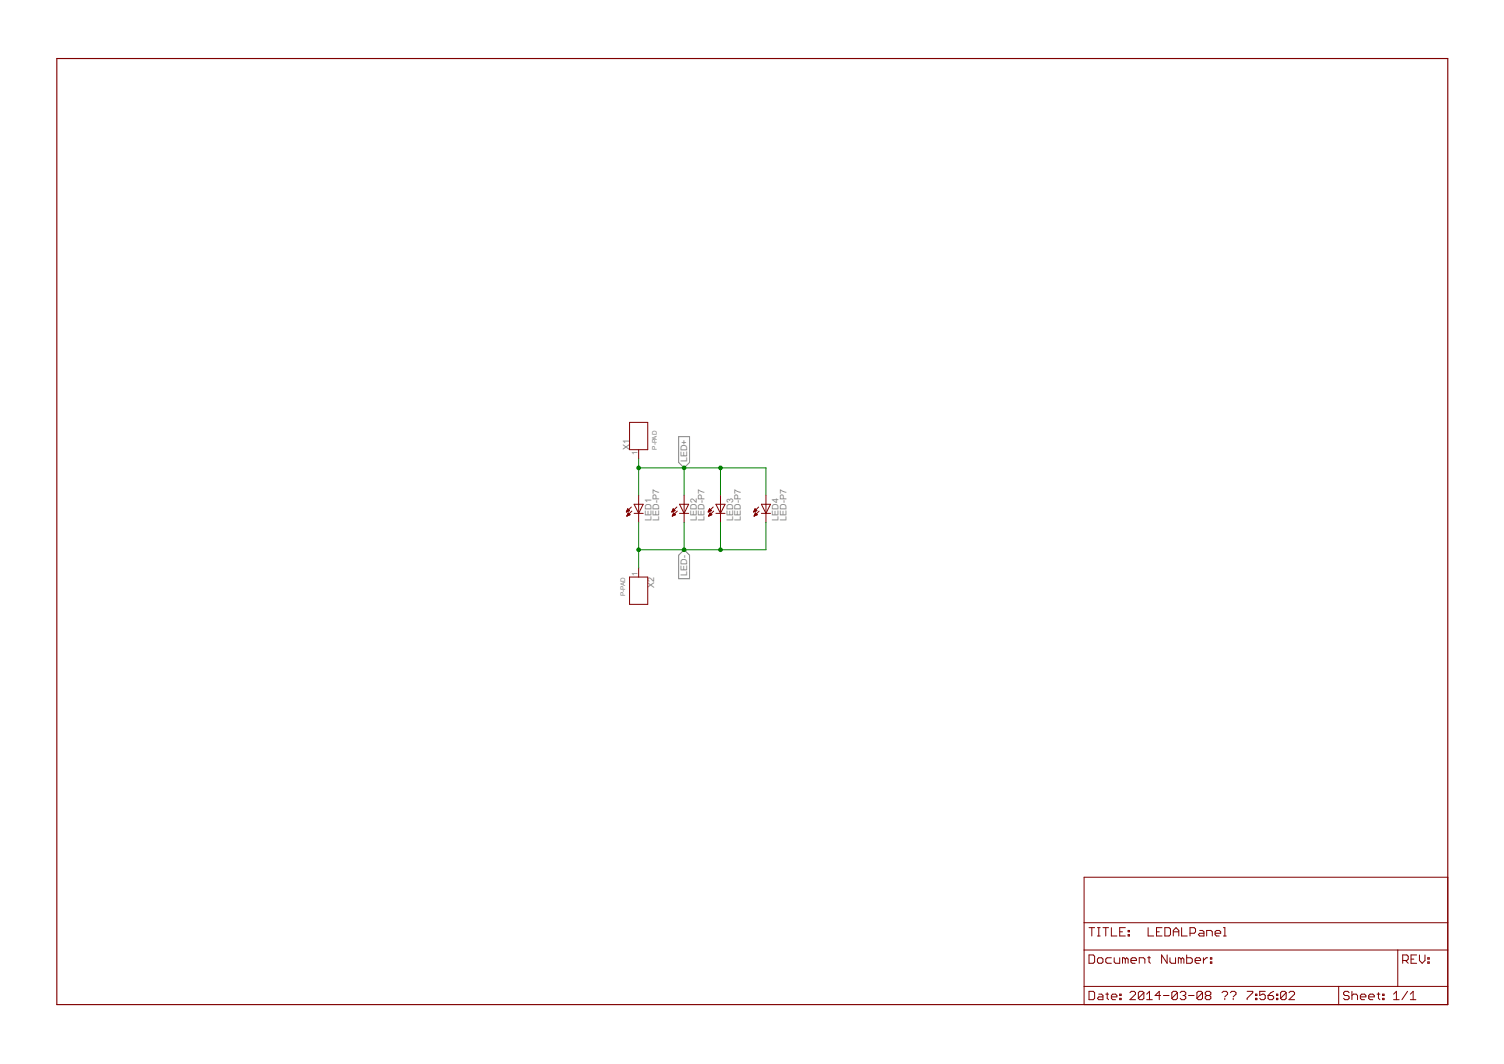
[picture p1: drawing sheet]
<svg xmlns="http://www.w3.org/2000/svg" width="420mm" height="297mm" viewBox="0 0 420 297" stroke-linecap="round" stroke-linejoin="round" font-family="sans-serif">
<path d="M189.6 121.9h3v7.2l-1.5 1.5-1.5-1.5zM189.6 155l1.5-1.5 1.5 1.5v6.6h-3z" fill="none" stroke="#808080" stroke-width=".28"/>
<path d="M15.9 16.3h388.6v264.2h-388.6z" fill="none" stroke="#800000" stroke-width=".32"/>
<g fill="none" stroke="#800000" stroke-width=".28">
<path d="M175.9 117.9h5.1v7.6h-5.1zM178.4 125.5v2.6M178.4 138.2v7.7M191.1 138.2v7.7M201.3 138.2v7.7M214 138.2v7.7M175 142.8h.3M175.1 142.7h.4M175.1 142.6h.7M175.1 144h.1M175.2 142.5h.6M175.2 143.9h.3"/>
<path d="M175.2 142.3h.5M175.2 143.8h.6M175.3 142.2h.2M175.3 143.7h.7M175.3 142.1h.1M175.3 143.6h.6M175.4 142l.5 .6-.9 .3zM175.4 143.4h.3M175.5 143.3h.1M175.5 143.2l.5 .5-.9 .4zM176.4 141.5l-1.4 1.4M176.5 142.7l-1.4 1.4"/>
<path d="M177.1 140.8h2.6l-1.3 2.5zM177.1 143.3h2.6M178.4 158.6v2.5M187.7 142.8h.3M187.8 142.7h.4M187.8 142.6h.7M187.8 144h.1M187.9 142.5h.6M187.9 143.9h.3M187.9 142.3h.5M187.9 143.8h.6M188 143.7h.7"/>
<path d="M188 142.2h.2M188 142.1h.1M188 143.6h.6M188.1 142l.5 .6-.9 .3zM188.1 143.4h.3M188.2 143.3h.1M188.2 143.2l.5 .5-.9 .4zM189.1 141.5l-1.4 1.4M189.2 142.7l-1.4 1.4M189.8 143.3h2.6M189.8 140.8h2.6l-1.3 2.5zM197.9 142.8h.2"/>
<path d="M198 142.7h.4M198 142.6h.7M198 144h.1M198.1 142.5h.5M198.1 143.9h.3M198.1 142.3h.4M198.1 143.8h.5M198.1 143.7h.7M198.2 142.2h.2M198.2 142.1h.1M198.2 143.6h.5M198.2 142l.5 .6-.9 .3z"/>
<path d="M198.2 143.4h.4M198.3 143.3h.2M198.4 143.2l.5 .5-.9 .4zM199.2 141.5l-1.4 1.4M199.4 142.7l-1.4 1.4M200 143.3h2.5M200 140.8h2.5l-1.2 2.5zM210.6 142.8h.2M210.7 142.7h.4M210.7 142.6h.7M210.7 144h.1M210.7 143.9h.4"/>
<path d="M210.8 142.5h.5M210.8 142.3h.4M210.8 143.8h.5M210.8 142.2h.3M210.8 143.7h.7M210.9 142.1h.1M210.9 143.6h.5M210.9 142l.5 .6-.9 .3zM210.9 143.4h.4M211 143.3h.2M211.1 143.2l.5 .5-.9 .4zM211.9 141.5l-1.4 1.4"/>
<path d="M212.1 142.7l-1.4 1.4M212.7 143.3h2.5M212.7 140.8h2.5l-1.2 2.5zM175.9 161.1h5.1v7.6h-5.1zM302.9 244.9h101.6v35.6h-101.6zM302.9 257.6h101.6M304.2 259h1.6M305 259v2.3M306.6 259h.7M307 259v2.3M308.1 259h1.6M308.9 259v2.3"/>
<path d="M310.5 259v2.3h1.5M314.4 259h-1.6v2.3h1.6M315.2 259.8h.3v.3h-.3zM320.7 259v2.3h1.6M324.6 259h-1.5v2.3h1.5M325.4 259h1.2l.4 .4v1.5l-.4 .4h-1.2zM330.1 259v2.3h1.6M335.2 259.8h.7l.4 .3v1.2h-1.1l-.4-.4 .4-.4h1.1M341.8 259h.4v2.3M302.9 265.2h101.6M302.9 275.4h101.6M304.2 266.6h1.2l.4 .4v1.5l-.4 .4h-1.2z"/>
<path d="M304.2 276.8h1.2l.4 .3v1.6l-.4 .4h-1.2zM306.6 267.8l.4-.4h.7l.4 .4v.7l-.4 .4h-.7l-.4-.4zM306.6 261.3h.7M307 277.5h.7l.4 .4v1.2h-1.1l-.4-.4 .4-.4h1.1M308.9 277.5h.8M309.3 277.1v1.6l.4 .4M310.5 278.3h1.5v-.4l-.4-.4h-.7l-.4 .4v.8l.4 .4h.7M310.5 267.4h-1.2l-.4 .4v.7l.4 .4h1.2M311.3 267.4v1.1l.3 .4h1.2v-1.5M312.8 278.7h.4v.4h-.4zM312.8 277.5h.4v.4h-.4zM312.8 260.1h.8"/>
<path d="M314.4 267.8l-.4-.4h-.4v1.5M314.4 267.8l.3-.4 .5 .4v1.1M314.4 267.8v1.1M315.2 260.9h.3v.4h-.3zM315.7 277.1l.4-.3h.7l.4 .3v.4l-1.5 1.6h1.5M315.9 268.1h1.6v-.3l-.4-.4h-.8l-.4 .4v.7l.4 .4h.8M318.3 268.9v-1.5h1.1l.4 .4v1.1M319.6 277.1v1.6l-.4 .4h-.8l-.4-.4M319.6 277.1l-.4-.3h-.8l-.4 .3v1.6M319.6 277.1l-1.6 1.6M320.3 279.1h1.6M320.3 277.5l.8-.7v2.3"/>
<path d="M320.6 267.4h.8M321 267v1.5l.4 .4M323.1 260.1h.7M324.2 277.9h-1.5l1.1-1.1v2.3M325 277.9h1.6M326.1 266.6v2.3l-1.6-2.3v2.3M326.8 267.4v1.1l.4 .4h1.2v-1.5M327.8 260.1h1.5M327.8 261.3v-1.5l.7-.8 .8 .8v1.5M328.9 277.1v1.6l-.4 .4h-.8l-.3-.4M328.9 277.1l-.4-.3h-.8l-.3 .3v1.6M328.9 277.1l-1.5 1.6"/>
<path d="M329.7 277.1l.4-.3h.8l.4 .3v.4l-.4 .4M329.9 267.8l-.3-.4h-.4v1.5M329.9 267.8v1.1M329.9 267.8l.4-.4 .4 .4v1.1M330.5 277.9h.4M330.9 277.9l.4 .4v.4l-.4 .4h-.8l-.4-.4M331.5 266.6v2.3h1.2l.4-.4v-.7l-.4-.4h-1.2M332 277.9h1.6M332.4 260.5h1.2l.4-.4v-.7l-.4-.4h-1.2v2.3M333.9 268.1h1.5v-.3l-.4-.4h-.8l-.3 .4v.7l.3 .4h.8M335.9 277.1v1.6l-.4 .4h-.7l-.4-.4M335.9 277.1l-.4-.3h-.7l-.4 .3v1.6"/>
<path d="M335.9 277.1l-1.5 1.6M336.2 267.4v1.5M337.1 277.9l-.4 .4v.4l.4 .4h.8l.4-.4v-.4l-.4-.4M337.1 277.9l-.4-.4v-.4l.4-.3h.8l.4 .3v.4l-.4 .4M337.1 277.9h.8M337.1 261.3v-1.5h1.2l.4 .3v1.2M337.4 267.4h-.4l-.8 .7M338.1 268.5h.4v.4h-.4zM338.1 267.4h.4v.4h-.4zM339.4 260.5h1.6v-.4l-.4-.3h-.8l-.4 .3v.8l.4 .4h.8M341.4 277.1l.4-.3h.8l.3 .3v.4l-.7 .8M341.8 261.3h.8"/>
<path d="M342.2 278.7v.4M343.7 277.1l.4-.3h.8l.4 .3v.4l-.8 .8M344.5 278.7v.4M348.4 276.8h1.6v.3l-1.6 1.6v.4M350.7 278.7h.4v.4h-.4zM350.7 277.5h.4v.4h-.4zM353.5 276.8h-1.6v1.1l.8-.4h.4l.4 .4v.8l-.4 .4h-.8l-.4-.4M354.2 277.9h1.2l.4 .4v.4l-.4 .4h-.8l-.4-.4zM355.8 276.8l-.8 .3-.8 .8M356.6 278.7h.4v.4h-.4zM356.6 277.5h.4v.4h-.4zM359.3 277.1v1.6l-.4 .4h-.8l-.3-.4"/>
<path d="M359.3 277.1l-.4-.3h-.8l-.3 .3v1.6M359.3 277.1l-1.5 1.6M360.1 277.1l.4-.3h.8l.4 .3v.4l-1.6 1.6h1.6M374 275.4v5.1M376.9 277.1l-.4-.3h-.8l-.4 .3v.4l.4 .4h.8l.4 .4v.4l-.4 .4h-.8l-.4-.4M377.7 277.9l.4-.4h.8l.3 .4v1.2M377.7 276.8v2.3M380 278.3h1.6v-.4l-.4-.4h-.8l-.4 .4v.8l.4 .4h.8M382.4 278.3h1.5v-.4l-.4-.4h-.7l-.4 .4v.8l.4 .4h.7M384.7 277.5h.8M385.1 277.1v1.6l.4 .4M386.2 278.7h.5v.4h-.5z"/>
<path d="M386.2 277.5h.5v.4h-.5zM389.3 279.1h1.6M389.3 277.5l.8-.7v2.3M390.5 265.2v10.2M391.9 268.1h1.1l.4-.3v-.8l-.4-.4h-1.1v2.3M392.6 268.1l.8 .8M393.2 276.8l-1.6 2.3M394 279.1h1.5M394 277.5l.8-.7v2.3M394.2 267.8h.8M395.8 266.6h-1.6v2.3h1.6M396.5 266.6v1.5l.8 .8 .8-.8v-1.5"/>
<path d="M398.9 268.5h.4v.4h-.4zM398.9 267.4h.4v.4h-.4z"/>
</g>
<path d="M178.4 128.1v10.1M178.4 130.6h35.6v7.6M191.1 130.6v7.6M201.3 130.6v7.6M178.4 145.9v12.7M191.1 145.9v7.6M201.3 145.9v7.6M214 145.9v7.6h-35.6" fill="none" stroke="#008000" stroke-width=".28"/>
<g fill="#008000" stroke="#008000" stroke-width=".28">
<circle cx="191.1" cy="130.6" r=".51"/>
<circle cx="201.3" cy="130.6" r=".51"/>
<circle cx="178.4" cy="130.6" r=".51"/>
<circle cx="191.1" cy="153.5" r=".51"/>
<circle cx="201.3" cy="153.5" r=".51"/>
<circle cx="178.4" cy="153.5" r=".51"/>
</g>
<g font-size="2.8" fill="#808080">
<text x="175.9" y="125.5" transform="rotate(-90 175.9 125.5)">X1</text>
<text x="192" y="129.1" transform="rotate(-90 192 129.1)">LED+</text>
<text x="182" y="145.4" transform="rotate(-90 182 145.4)">LED1</text>
<text x="184.1" y="145.4" transform="rotate(-90 184.1 145.4)">LED-P7</text>
<text x="194.7" y="145.4" transform="rotate(-90 194.7 145.4)">LED2</text>
<text x="196.8" y="145.4" transform="rotate(-90 196.8 145.4)">LED-P7</text>
<text x="204.8" y="145.4" transform="rotate(-90 204.8 145.4)">LED3</text>
<text x="207" y="145.4" transform="rotate(-90 207 145.4)">LED-P7</text>
<text x="217.5" y="145.4" transform="rotate(-90 217.5 145.4)">LED4</text>
<text x="219.7" y="145.4" transform="rotate(-90 219.7 145.4)">LED-P7</text>
<text x="192" y="160.7" transform="rotate(-90 192 160.7)">LED-</text>
<text x="182.7" y="164.2" transform="rotate(-90 182.7 164.2)">X2</text>
</g>
<g font-size="2.4" fill="#808080">
<text x="178.1" y="127.1" transform="rotate(-90 178.1 127.1)">1</text>
<text x="178.1" y="160.7" transform="rotate(-90 178.1 160.7)">1</text>
</g>
<g font-size="2" fill="#808080">
<text x="183.5" y="125.5" transform="rotate(-90 183.5 125.5)">P-PAD</text>
<text x="174.6" y="166.4" transform="rotate(-90 174.6 166.4)">P-PAD</text>
</g>
</svg>
